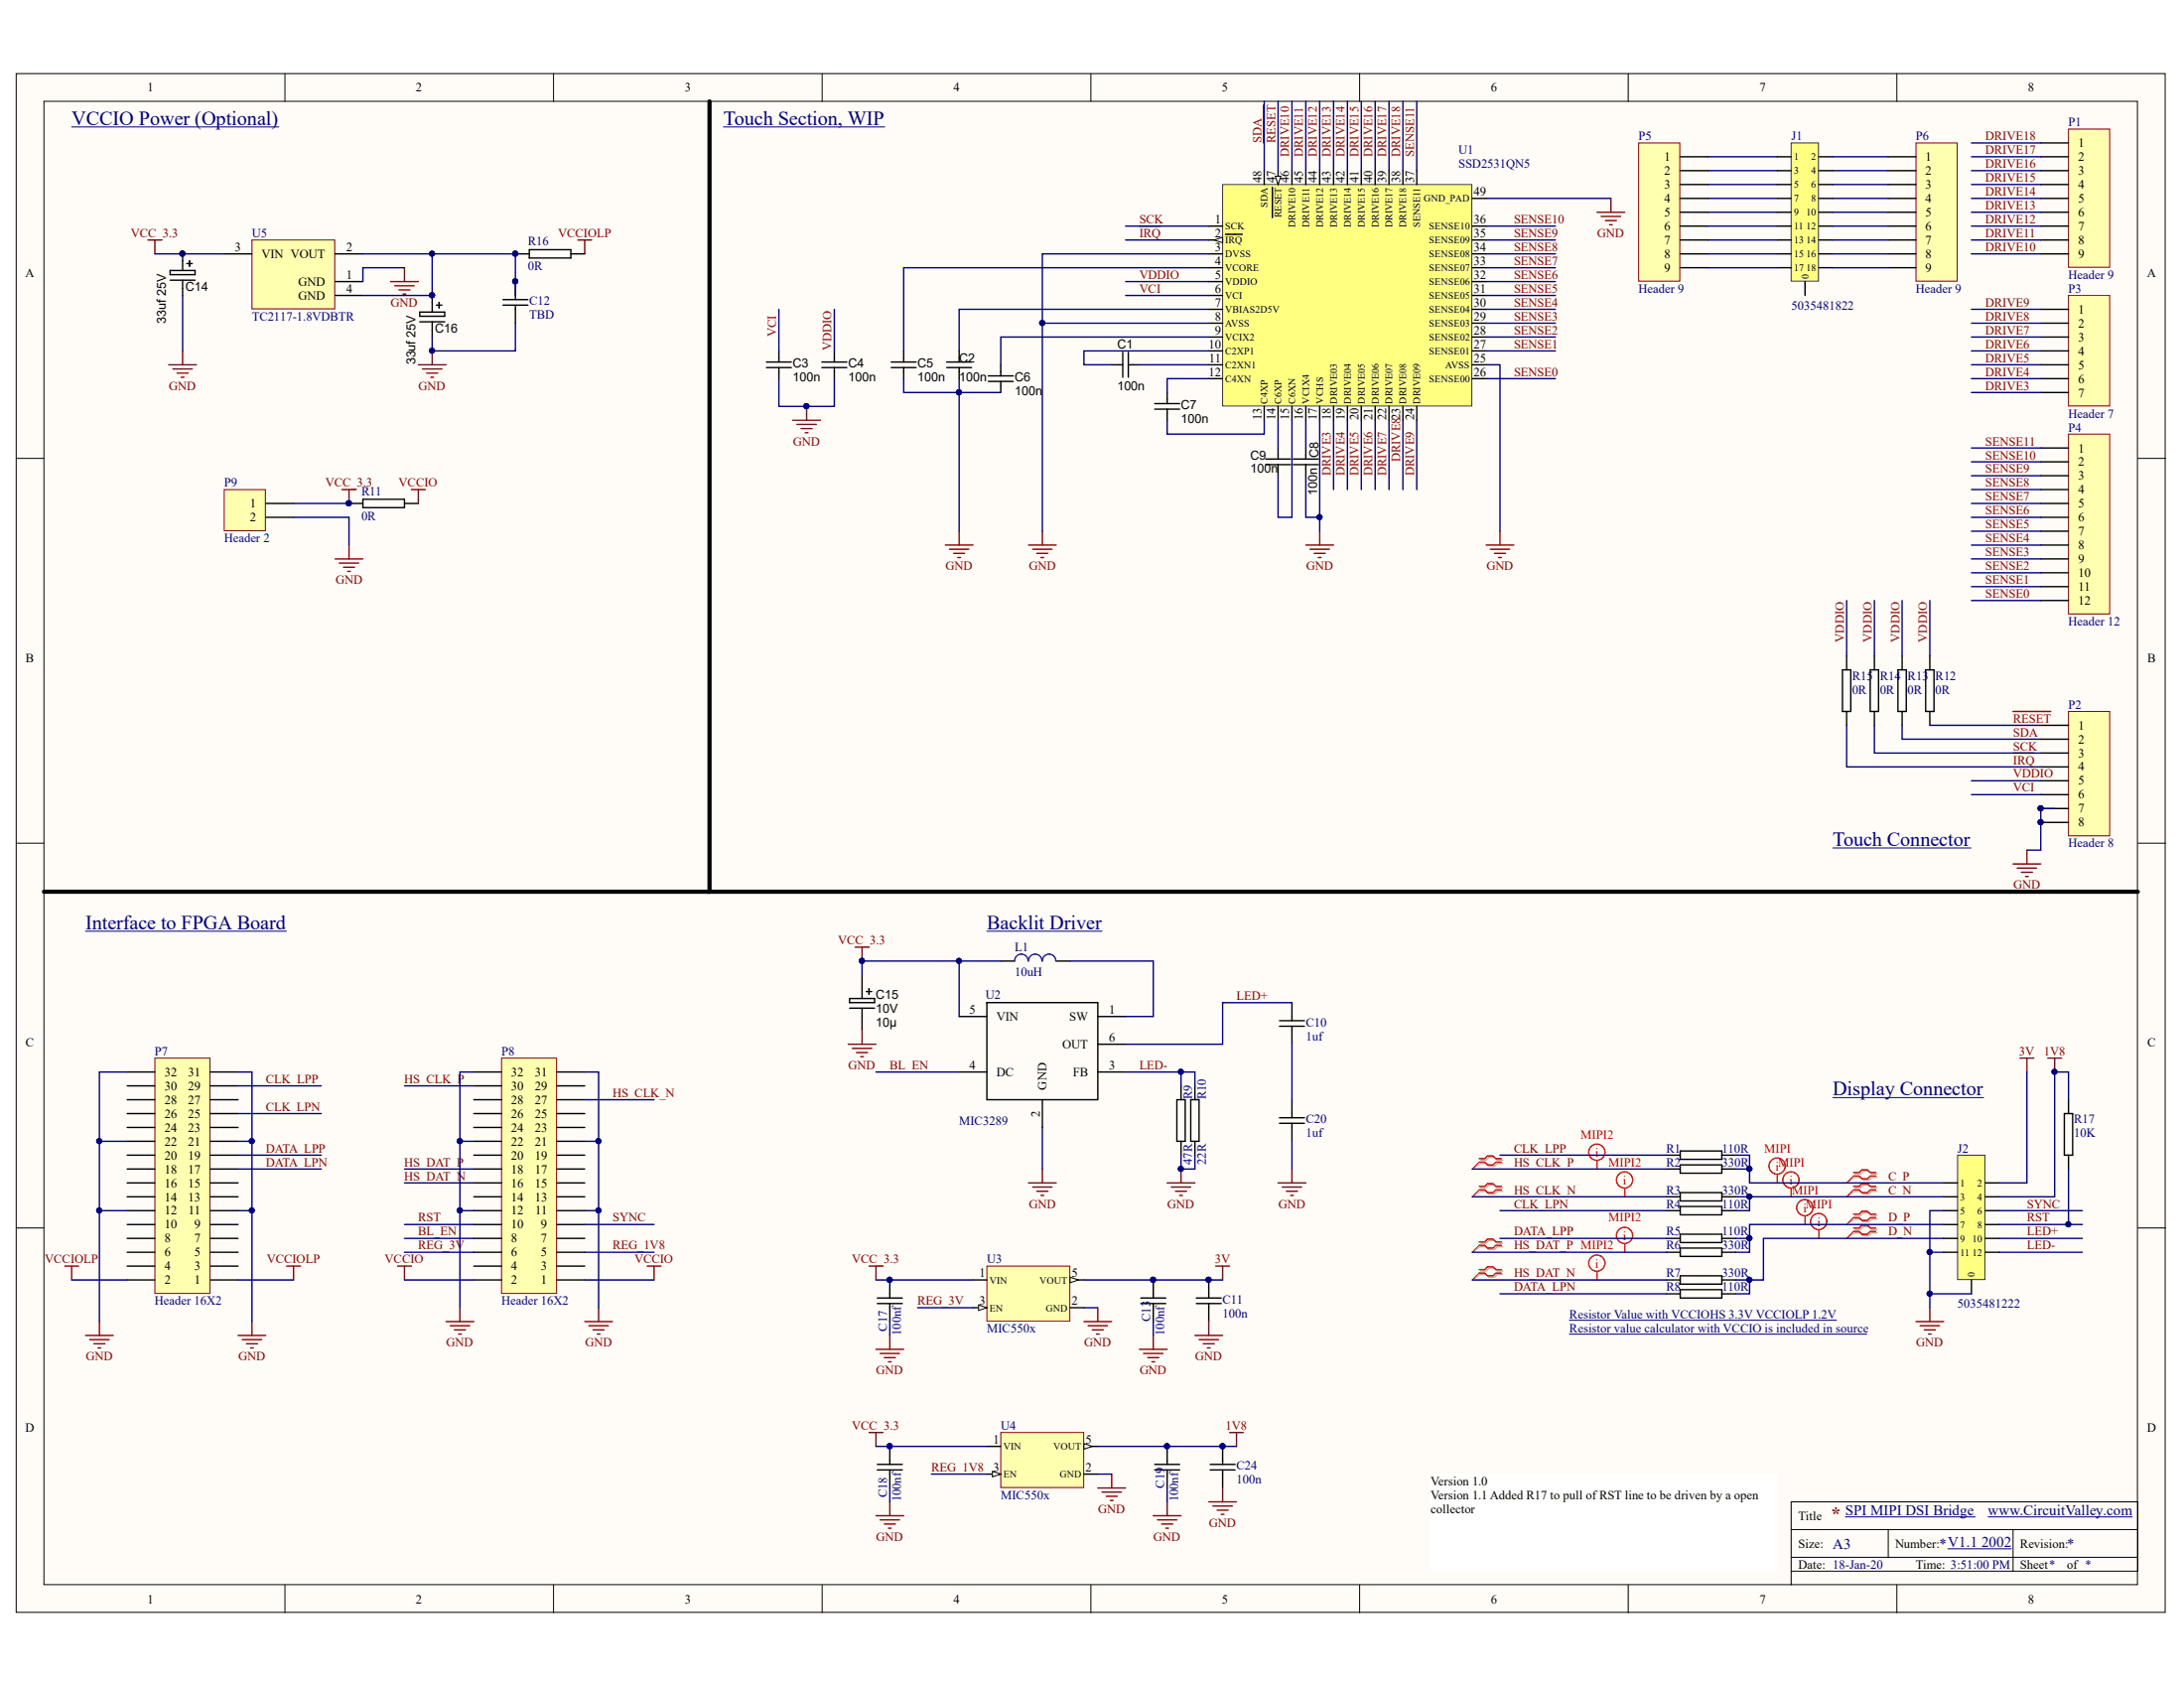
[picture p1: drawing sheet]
# Altium schematic sheet IPOD_LCD.SchDoc
size A3

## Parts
C1  100n  [CAPC1608N]
C2  100n  [CAPC1608N]
C3  100n  [CAPC1608N]
C4  100n  [CAPC1608N]
C5  100n  [CAPC1608N]
C6  100n  [CAPC1608N]
C7  100n  [CAPC1608N]
C8  100n  [CAPC1608N]
C9  100n  [CAPC1608N]
C10  1uf  [0805C-TBD]
C11  100n  [0805C-TBD]
C12  TBD  [0805C-TBD]
C13  100nf  [0603C-GENERIC]
C14  value 33uf 25V  [CAPMP7343X310N]  (hidden comment: 33uf 20V D)
C15  Ratings: 10V  [CAPMP3528X210N]  (hidden comment: 10µ)
C16  value 33uf 25V  [CAPMP7343X310N]  (hidden comment: 33uf 20V D)
C17  100nf  [0603C-GENERIC]
C18  100nf  [0603C-GENERIC]
C19  100nf  [0603C-GENERIC]
C20  1uf  [0805C-TBD]
C24  100n  [0805C-TBD]
J1  5035481822  [5035481822]
J2  5035481222  [5035481222]
L1  10uH  [IFSC-1515AH-01]
P1  Header 9  [HDR1X9]
P2  Header 8  [HDR1X8]
P3  Header 7  [HDR1X7]
P4  Header 12  [HDR1X12]
P5  Header 9  [HDR1X9]
P6  Header 9  [HDR1X9]
P7  Header 16X2  [HDR2X16]
P8  Header 16X2  [HDR2X16]
P9  Header 2  [HDR1X2]
R1  110R  [0805R-GENERIC]
R2  330R  [0805R-GENERIC]
R3  330R  [0805R-GENERIC]
R4  110R  [0805R-GENERIC]
R5  110R  [0805R-GENERIC]
R6  330R  [0805R-GENERIC]
R7  330R  [0805R-GENERIC]
R8  110R  [0805R-GENERIC]
R9  47R  [0805R-GENERIC]
R10  22R  [0805R-GENERIC]
R11  0R  [0805R-GENERIC]
R12  0R  [0805R-GENERIC]
R13  0R  [0805R-GENERIC]
R14  0R  [0805R-GENERIC]
R15  0R  [0805R-GENERIC]
R16  0R  [0805R-GENERIC]
R17  10K  [0805R-GENERIC]
U1  SSD2531QN5  [QFN48_6x6_0.4]
U2  MIC3289  [SOT23-6]
U3  MIC550x  [SOT23-5]
U4  MIC550x  [SOT23-5]
U5  TC2117-1.8VDBTR  [SOT-223-DB3_N]

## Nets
1V8: C19.2 C24.1 J2.4 R17.2 U4.5(VOUT)
3V: C11.1 C13.2 J2.2 U3.5(VOUT)
GND: C2.2 C3.2 C4.2 C5.2 C6.2 C8.2 C11.2 C12.2 C13.1 C14.2 C15.2 C16.2 C17.1 C18.1 C19.1 C20.2 C24.2 J2.0 J2.5 J2.11 P2.7 P2.8 P7.11 P7.12 P7.21 P7.22 P7.31 P7.32 P8.11 P8.12 P8.21 P8.22 P8.31 P8.32 P9.2 R9.1 R10.1 U1.3(DVSS) U1.8(AVSS) U1.17(VCHS) U1.25(AVSS) U1.49(GND_PAD) U2.2(GND) U3.2(GND) U4.2(GND) U5.1(GND)
VCC_3.3: C14.1 C15.1 C17.2 C18.2 L1.1 P9.1 R11.1 U2.5(VIN) U3.1(VIN) U4.1(VIN) U5.3(VIN)
VCCIO: P8.1 P8.2 R11.2
VCCIOLP: P7.1 P7.2 R16.1
BL_EN: P8.8 U2.4(DC)
C_N: J2.3 R3.2 R4.2
C_P: J2.1 R1.2 R2.2
CLK_LPN: P7.25 R4.1
CLK_LPP: P7.29 R1.1
D_N: J2.9 R7.2 R8.2
D_P: J2.7 R5.2 R6.2
DATA_LPN: P7.17 R8.1
DATA_LPP: P7.19 R5.1
DRIVE3: P3.7 U1.18(DRIVE03)
DRIVE4: P3.6 U1.19(DRIVE04)
DRIVE5: P3.5 U1.20(DRIVE05)
DRIVE6: P3.4 U1.21(DRIVE06)
DRIVE7: P3.3 U1.22(DRIVE07)
DRIVE8: P3.2 U1.23(DRIVE08)
DRIVE9: P3.1 U1.24(DRIVE09)
DRIVE10: P1.9 U1.46(DRIVE10)
DRIVE11: P1.8 U1.45(DRIVE11)
DRIVE12: P1.7 U1.44(DRIVE12)
DRIVE13: P1.6 U1.43(DRIVE13)
DRIVE14: P1.5 U1.42(DRIVE14)
DRIVE15: P1.4 U1.41(DRIVE15)
DRIVE16: P1.3 U1.40(DRIVE16)
DRIVE17: P1.2 U1.39(DRIVE17)
DRIVE18: P1.1 U1.38(DRIVE18)
HS_CLK_N: P8.27 R3.1
HS_CLK_P: P8.30 R2.1
HS_DAT_N: P8.16 R7.1
HS_DAT_P: P8.18 R6.1
~{IRQ}: P2.4 R15.1 U1.2(~{IRQ})
LED+: C10.1 J2.10 U2.6(OUT)
LED-: J2.12 R9.2 R10.2 U2.3(FB)
~{RESET}: P2.1 R12.1 U1.47(~{RESET})
REG_1V8: P8.5 U4.3(EN)
REG_3V: P8.6 U3.3(EN)
RST: J2.8 P8.10 R17.1
SCK: P2.3 R14.1 U1.1(SCK)
SDA: P2.2 R13.1 U1.48(SDA)
SENSE0: P4.12 U1.26(SENSE00)
SENSE1: P4.11 U1.27(SENSE01)
SENSE2: P4.10 U1.28(SENSE02)
SENSE3: P4.9 U1.29(SENSE03)
SENSE4: P4.8 U1.30(SENSE04)
SENSE5: P4.7 U1.31(SENSE05)
SENSE6: P4.6 U1.32(SENSE06)
SENSE7: P4.5 U1.33(SENSE07)
SENSE8: P4.4 U1.34(SENSE08)
SENSE9: P4.3 U1.35(SENSE09)
SENSE10: P4.2 U1.36(SENSE10)
SENSE11: P4.1 U1.37(SENSE11)
SYNC: J2.6 P8.9
VCI: C3.1 P2.6 U1.6(VCI)
VDDIO: C4.1 P2.5 R12.2 R13.2 R14.2 R15.2 U1.5(VDDIO)
NetC1_1: C1.1 U1.11(C2XN1)
NetC1_2: C1.2 U1.10(C2XP1)
NetC2_1: C2.1 U1.7(VBIAS2D5V)
NetC5_1: C5.1 U1.4(VCORE)
NetC6_1: C6.1 U1.9(VCIX2)
NetC7_1: C7.1 U1.12(C4XN)
NetC7_2: C7.2 U1.13(C4XP)
NetC8_1: C8.1 U1.16(VCIX4)
NetC9_1: C9.1 U1.14(C6XP)
NetC9_2: C9.2 U1.15(C6XN)
NetC10_2: C10.2 C20.1
NetC12_1: C12.1 C16.1 R16.2 U5.2(VOUT) U5.4(GND)
NetJ1_1: J1.1 P5.1
NetJ1_2: J1.2 P6.1
NetJ1_3: J1.3 P5.2
NetJ1_4: J1.4 P6.2
NetJ1_5: J1.5 P5.3
NetJ1_6: J1.6 P6.3
NetJ1_7: J1.7 P5.4
NetJ1_8: J1.8 P6.4
NetJ1_9: J1.9 P5.5
NetJ1_10: J1.10 P6.5
NetJ1_11: J1.11 P5.6
NetJ1_12: J1.12 P6.6
NetJ1_13: J1.13 P5.7
NetJ1_14: J1.14 P6.7
NetJ1_15: J1.15 P5.8
NetJ1_16: J1.16 P6.8
NetJ1_17: J1.17 P5.9
NetJ1_18: J1.18 P6.9
NetL1_2: L1.2 U2.1(SW)

Not connected (* = marked no-connect by the designer): J1 19(0); P7 3 4 5 6 7 8 9 10 13 14 15 16 18 20 23 24 26 27 28 30; P8 3 4 7 13 14 15 17 19 20 23 24 25 26 28 29

## Layout directives
net class MIPI: C_N, C_P, D_N, D_P
differential pair: C_N, C_P, D_N, D_P, HS_CLK_N, HS_CLK_P, HS_DAT_N, HS_DAT_P
net class MIPI2: HS_CLK_N, HS_CLK_P, HS_DAT_N, HS_DAT_P

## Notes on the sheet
- VCCIO Power (Optional)
- Touch Section, WIP
- Touch Connector
- Interface to FPGA Board
- (near L1) Backlit Driver
- Display Connector
- (near R8) Resistor Value with VCCIOHS 3.3V VCCIOLP 1.2V
- Resistor value calculator with VCCIO is included in source
- Version 1.0
  Version 1.1 Added R17 to pull of RST line to be driven by a open collector
- SPI MIPI DSI Bridge
- V1.1 2002
- www.CircuitValley.com
